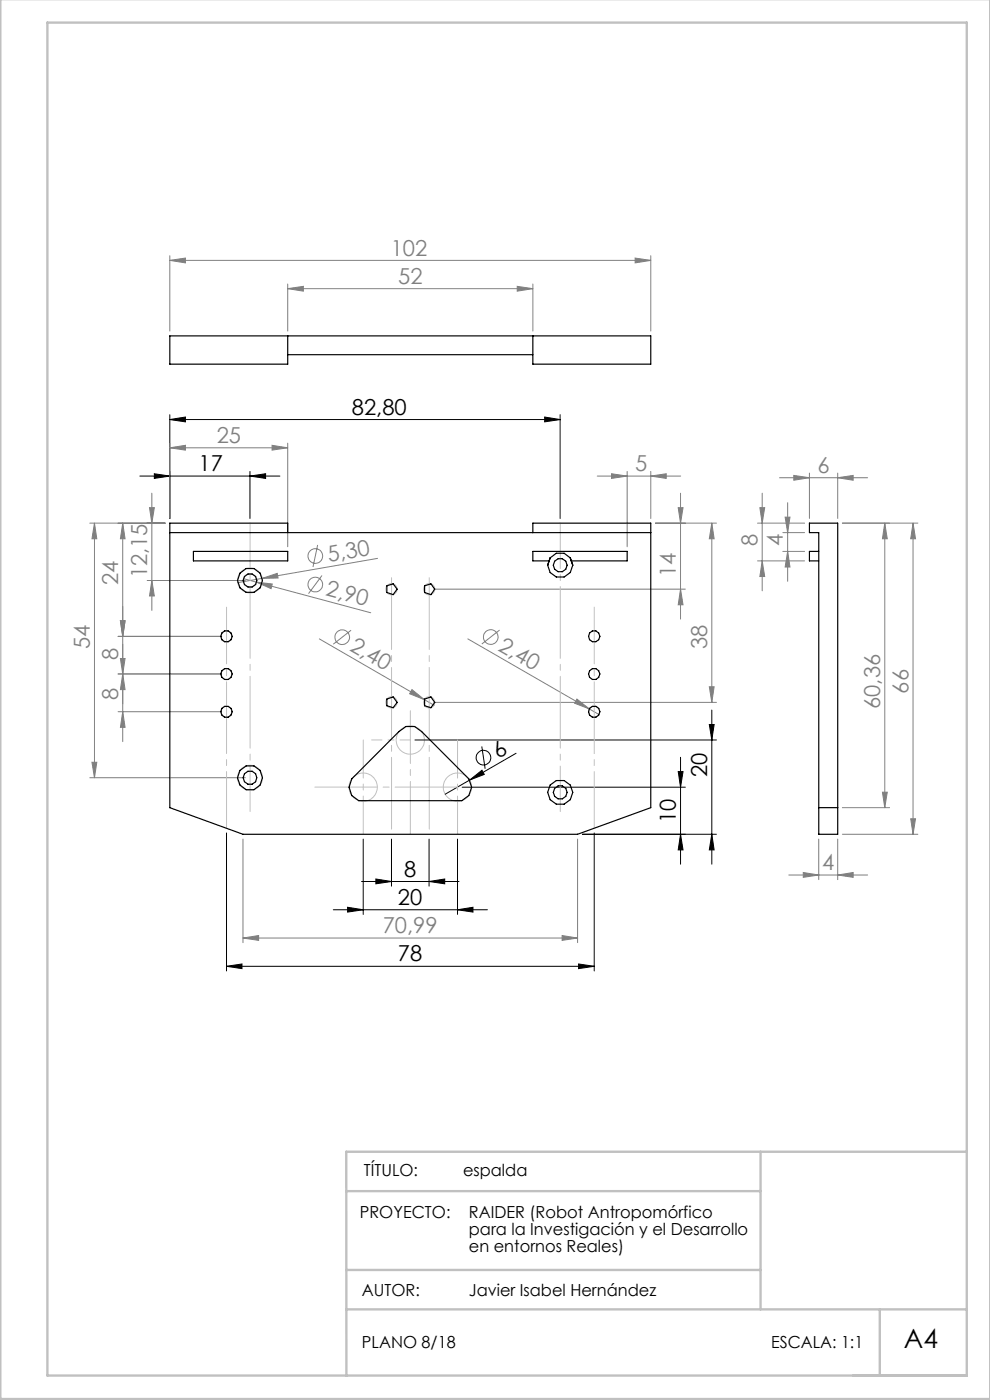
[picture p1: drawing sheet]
<svg xmlns="http://www.w3.org/2000/svg" width="210mm" height="297mm" viewBox="0 0 210 297" stroke-linecap="round" stroke-linejoin="round" font-family="sans-serif">
<g fill="none" stroke="#000" stroke-width=".21">
<path d="M36 89l3.3-.5v1zM36 88v22M36 89h82.8M115.5 88.5l3.3 .5-3.3 .5zM118.8 88v22M29.7 101h29.7M32.7 100.5l3.3 .5-3.3 .5zM53 101l3.3-.5v1zM53 100v10M88 157h64M102.2 158.4l.7 4.7M109.5 159.8l-9.9 5.7"/>
<path d="M150.5 153.7h1l-.5 3.3zM151 150.6v32.7M48 176.7v29.3M77 178v16M83 178v10M91 178v10M97 178v16M98 167h47.4M99.6 165.5l2.6-2.1 .5 .9zM99.6 165.5l-5.2 3M126 176.7v29.3M143.9 163.7h1l-.5 3.3z"/>
<path d="M144.4 160.7v22.6M144.4 177l.5 3.3h-1zM151 177l.5 3.3h-1zM152 177h-28.5M70.7 193h32.7M73.7 192.5l3.3 .5-3.3 .5zM76.7 187h20.7M79.7 186.5l3.3 .5-3.3 .5zM91 187l3.3-.5v1zM97 193l3.3-.5v1zM48 205l3.3-.5v1zM48 205h78"/>
<path d="M122.7 204.5l3.3 .5-3.3 .5z"/>
<circle cx="102.6" cy="160.7" r="1.55"/>
</g>
<g fill="none" stroke="#808080" stroke-width=".21">
<path d="M36 55.2l3.3-.5v1.1zM36 54.3v15.9M36 55.2h102M134.7 54.7l3.3 .5-3.3 .6zM138 54.3v15.9M61 61.2l3.3-.5v1.1zM61 60.3v9.9M61 61.2h52M109.7 60.7l3.3 .5-3.3 .6zM113 60.3v9.9M36 95l3.3-.5v1zM36 94v16"/>
<path d="M36 95h25M57.7 94.5l3.3 .5-3.3 .5zM61 94v22M19 111h16M20 111l.5 3.3h-1zM20 111v54M26 111l.5 3.3h-1zM26 111v46.3M31.7 107.7h1l-.5 3.3zM32.2 104.6v24.9M67.4 115.6l-1 4.7M80.1 118.5l-24.5 4.2"/>
<path d="M126.7 101h17.7M129.7 100.5l3.3 .5-3.3 .5zM133 100v16M138 101l3.3-.5v1zM138 100v10M139 111h13M143.9 107.7h1l-.5 3.3zM144.4 104.6v26.7M151 111v38M151 111l.5 3.3h-1zM160.7 111h10M160.7 119h10"/>
<path d="M161.2 107.7h1l-.5 3.3zM161.7 119l.5 3.3h-1zM161.7 104.6v20.7M165.3 101.3h18.7M166.1 113h4.6M166.1 117h4.6M166.5 109.7h1.1l-.5 3.3zM167.1 106.6v16.7M167.1 117l.5 3.3h-1.1zM168.4 100.9l3.3 .4-3.3 .6zM171.7 100.4v9.6M177.7 101.3l3.3-.4v1z"/>
<path d="M177.7 100.4v9.6M178.7 111h16M187.7 111l.5 3.3h-1zM187.7 111v60.3M193.7 111l.5 3.3h-1zM193.7 111v66M25.5 139.7h1l-.5 3.3zM25.5 131.7h1l-.5 3.3zM31.2 123.2h20.8M32.2 123.2l.5 3.2h-1zM47 135h-22M51.6 122.8l2.8 .7"/>
<path d="M54.4 123.5l3.3 .4-.2 1zM54.4 123.5l24.2 6.5M55.6 122.7l3.2-1.1 .2 1zM55.6 122.7l-5.2 .9M67.7 135.5l24.4 14.1M68.3 122.1l-2.9 3.8M74.5 133.7l-3.8 3M92 125h53.4M99.2 135.5l27.9 16.1M106 133.7l-3.8 2.9M144.4 125l.5 3.3h-1zM25 143h22"/>
<path d="M25 151h22M26 151l.5 3.3h-1zM26 143l.5 3.3h-1zM87.4 146.3l2.6 2.1-3.1-1.2zM92 149h60M122.4 148.3l2.6 2.1-3.1-1.2zM150.5 145.7h1l-.5 3.3zM19 165h33M19.5 161.7h1l-.5 3.3zM51.5 178v22M122.5 178v22M173.7 178v8.6"/>
<path d="M177.7 178v8.6M178.7 171.3h10M178.7 177h16M187.2 168.1h1l-.5 3.2zM193.2 173.7h1l-.5 3.3zM51.5 199l3.4-.5v1zM51.5 199h71M119.2 198.5l3.3 .5-3.3 .5zM167.3 185.6h16.7M170.4 185.1l3.3 .5-3.3 .5zM177.7 185.6l3.3-.5v1z"/>
<circle cx="66.9" cy="118" r="1.55"/>
<circle cx="66.9" cy="124" r="1.56"/>
<circle cx="72.6" cy="135.2" r="1.55"/>
<circle cx="104.1" cy="135.1" r="1.55"/>
</g>
<g fill="none" stroke="#c0c0c0" stroke-width=".21">
<circle cx="48" cy="135" r="1.2"/>
<circle cx="53" cy="123.1" r="2.64"/>
<circle cx="53" cy="123.2" r="1.45"/>
<circle cx="83" cy="125" r="1.2"/>
<circle cx="91" cy="125" r="1.2"/>
<circle cx="48" cy="143" r="1.21"/>
<circle cx="48" cy="151" r="1.2"/>
<circle cx="83" cy="149" r="1.2"/>
<circle cx="87" cy="157" r="2.99"/>
<circle cx="91" cy="149" r="1.2"/>
<circle cx="126" cy="151" r="1.2"/>
<circle cx="53" cy="165" r="2.65"/>
<circle cx="77" cy="167" r="3"/>
<circle cx="97" cy="167" r="3"/>
</g>
<path d="M53.1 111v61.2M118.9 111v61.2" fill="none" stroke="#c0c0c0" stroke-width=".21" stroke-dasharray="15.2 1.3 1.3 1.3" stroke-dashoffset="5.6"/>
<path d="M77.1 177v-20M97.1 177v-20" fill="none" stroke="#c0c0c0" stroke-width=".21" stroke-dasharray="15.2 1.3 1.3 1.3" stroke-dashoffset="7.1"/>
<path d="M83.1 177v-55.5M91.1 177v-55.5" fill="none" stroke="#c0c0c0" stroke-width=".21" stroke-dasharray="15.2 1.3 1.3 1.3" stroke-dashoffset="-1.1"/>
<path d="M87.1 157h-8.3" fill="none" stroke="#c0c0c0" stroke-width=".21" stroke-dasharray="15.2 1.3 1.3 1.3" stroke-dashoffset="13"/>
<path d="M48.1 175.7v-46.9M126.1 175.7v-46.9" fill="none" stroke="#c0c0c0" stroke-width=".21" stroke-dasharray="15.2 1.3 1.3 1.3" stroke-dashoffset="3.2"/>
<path d="M87.1 177v-26.2" fill="none" stroke="#c0c0c0" stroke-width=".21" stroke-dasharray="15.2 1.3 1.3 1.3" stroke-dashoffset="4"/>
<path d="M97.1 167h-30.3" fill="none" stroke="#c0c0c0" stroke-width=".21" stroke-dasharray="15.2 1.3 1.3 1.3" stroke-dashoffset="2"/>
<path d="M.1 -.1v296.9h209.9v-296.9M10.1 4.8h195v287h-195zM73.4 252.7h87.9M161.3 244.3v33.5M205.1 244.3h-131.7l.1 47.6M73.4 277.8h131.7M73.4 269.4h87.9M186.6 277.8v14" fill="none" stroke="#c0c0c0" stroke-width=".5"/>
<g fill="#000">
<path d="M99.6 165.5l2.6-2.1 .5 .9z"/>
<path d="M36 89l3.3-.5v1zM115.5 88.5l3.3 .5-3.3 .5z"/>
<path d="M32.7 100.5l3.3 .5-3.3 .5zM53 101l3.3-.5v1z"/>
<path d="M143.9 163.7h1l-.5 3.3zM144.4 177l.5 3.3h-1z"/>
<path d="M151 177l.5 3.3h-1zM150.5 153.7h1l-.5 3.3z"/>
<path d="M73.7 192.5l3.3 .5-3.3 .5zM97 193l3.3-.5v1z"/>
<path d="M79.7 186.5l3.3 .5-3.3 .5zM91 187l3.3-.5v1z"/>
<path d="M48 205l3.3-.5v1zM122.7 204.5l3.3 .5-3.3 .5z"/>
</g>
<g fill="#808080">
<path d="M87.4 146.3l2.6 2.1-3.1-1.2z"/>
<path d="M122.4 148.3l2.6 2.1-3.1-1.2z"/>
<path d="M55.6 122.7l3.2-1.1 .2 1z"/>
<path d="M54.4 123.5l3.3 .4-.2 1z"/>
<path d="M25.5 139.7h1l-.5 3.3zM26 151l.5 3.3h-1z"/>
<path d="M32.2 123.2l.5 3.2h-1zM31.7 107.7h1l-.5 3.3zM25.5 131.7h1l-.5 3.3zM26 111l.5 3.3h-1zM19.5 161.7h1l-.5 3.3zM20 111l.5 3.3h-1zM144.4 125l.5 3.3h-1zM143.9 107.7h1l-.5 3.3zM150.5 145.7h1l-.5 3.3zM151 111l.5 3.3h-1z"/>
<path d="M25.5 131.7h1l-.5 3.3zM26 143l.5 3.3h-1z"/>
<path d="M138 101l3.3-.5v1zM129.7 100.5l3.3 .5-3.3 .5z"/>
<path d="M36 95l3.3-.5v1zM57.7 94.5l3.3 .5-3.3 .5zM36 55.2l3.3-.5v1.1zM134.7 54.7l3.3 .5-3.3 .6zM61 61.2l3.3-.5v1.1zM109.7 60.7l3.3 .5-3.3 .6zM168.4 100.9l3.3 .4-3.3 .6zM177.7 101.3l3.3-.4v1z"/>
<path d="M187.2 168.1h1l-.5 3.2zM187.7 111l.5 3.3h-1z"/>
<path d="M193.7 111l.5 3.3h-1zM193.2 173.7h1l-.5 3.3z"/>
<path d="M161.2 107.7h1l-.5 3.3zM161.7 119l.5 3.3h-1z"/>
<path d="M166.5 109.7h1.1l-.5 3.3zM167.1 117l.5 3.3h-1.1z"/>
<path d="M51.5 199l3.4-.5v1zM119.2 198.5l3.3 .5-3.3 .5z"/>
<path d="M170.4 185.1l3.3 .5-3.3 .5zM177.7 185.6l3.3-.5v1z"/>
</g>
<g fill="none" stroke="#000" stroke-width=".25">
<path d="M61 71.3v6h-25v-6h102v6h-25v-6M61 75.2h52M36 113h102M41 117h20v2h-20zM61 113v-2h-25v60.3l15.5 5.7h71l15.5-5.7v-60.3h-25v2M116.2 119.9l.5 1.6 1.3 .9h1.7l1.3-.9 .5-1.6M116.5 119h-3.5v-2h20v2h-11.8M116.5 119l-.3 .9M116.7 118.4l-.2 .6M116.7 118.4l1.3-1h1.7l1.3 1M116.7 118.4l-.5 1.5M121 118.4l.2 .6"/>
<path d="M121 118.4l.5 1.5M121.2 119l.3 .9M171.7 111h6v66h-4v-64h-2zM173.7 117h-2v2h2M82.1 124.3l1.3-.4 .8 1.1-.8 1.1-1.3-.4zM90.1 124.3l1.3-.4 .8 1.1-.8 1.1-1.3-.4zM82.1 148.3l1.3-.5 .8 1.2-.8 1.1-1.3-.4zM84.6 155.2l1.5-1.1h1.8l1.6 1.1 9.9 10 .6 1.8-.6 1.8-1.4 1.1h-21.9l-1.5-1.1-.6-1.8 .6-1.8zM90.1 148.3l1.3-.5 .8 1.2-.8 1.1-1.3-.4zM173.7 171.3h4"/>
<circle cx="118.8" cy="119.9" r="1.45"/>
<circle cx="48" cy="135" r="1.19"/>
<circle cx="53" cy="123.1" r="1.46"/>
<circle cx="53" cy="123.1" r="2.65"/>
<circle cx="126" cy="135" r="1.21"/>
<circle cx="48" cy="151" r="1.21"/>
<circle cx="48" cy="143" r="1.21"/>
<circle cx="126" cy="143" r="1.19"/>
<circle cx="126" cy="151" r="1.2"/>
<circle cx="53" cy="165" r="1.46"/>
<circle cx="53" cy="165" r="2.66"/>
<circle cx="118.8" cy="168.1" r="1.46"/>
<circle cx="118.8" cy="168.1" r="2.64"/>
</g>
<text font-size="5.6" x="191.7" y="286">A4</text>
<g font-size="4.7" fill="#808080">
<text x="82.9" y="54.2">102</text>
<text x="84.5" y="60.2">52</text>
<text x="46" y="94">25</text>
<text x="134.7" y="100">5</text>
<text x="173.4" y="100.3">6</text>
<text x="69.7" y="119.2" transform="rotate(-10 69.7 119.2)">5,30</text>
<text x="160.7" y="115.8" transform="rotate(-90 160.7 115.8)">8</text>
<text x="166.1" y="115.8" transform="rotate(-90 166.1 115.8)">4</text>
<text x="25" y="124.2" transform="rotate(-90 25 124.2)">24</text>
<text x="31.2" y="122.7" transform="rotate(-90 31.2 122.7)">12,15</text>
<text x="143.4" y="122.4" transform="rotate(-90 143.4 122.4)">14</text>
<text x="68.9" y="126.3" transform="rotate(15 68.9 126.3)">2,90</text>
<text x="19" y="137.7" transform="rotate(-90 19 137.7)">54</text>
<text x="74" y="137.9" transform="rotate(30 74 137.9)">2,40</text>
<text x="105.5" y="137.9" transform="rotate(30 105.5 137.9)">2,40</text>
<text x="150" y="137.7" transform="rotate(-90 150 137.7)">38</text>
<text x="25" y="140" transform="rotate(-90 25 140)">8</text>
<text x="25" y="148.5" transform="rotate(-90 25 148.5)">8</text>
<text x="192.7" y="147.2" transform="rotate(-90 192.7 147.2)">66</text>
<text x="186.7" y="150.4" transform="rotate(-90 186.7 150.4)">60,36</text>
<text x="174.4" y="184.6">4</text>
<text x="81.2" y="198">70,99</text>
</g>
<g font-size="4.7">
<text x="74.6" y="88">82,80</text>
<text x="42.1" y="100">17</text>
<text x="105.6" y="160.9" transform="rotate(-30 105.6 160.9)">6</text>
<text x="150" y="164.8" transform="rotate(-90 150 164.8)">20</text>
<text x="143.4" y="174.7" transform="rotate(-90 143.4 174.7)">10</text>
<text x="85.7" y="186">8</text>
<text x="84.4" y="192">20</text>
<text x="84.4" y="204">78</text>
</g>
<g font-size="3.5">
<text x="77.2" y="249.5">TÍTULO:</text>
<text x="98.2" y="249.5">espalda</text>
<text x="76.3" y="258.4">PROYECTO:</text>
<text x="99.5" y="258.4">RAIDER (Robot Antropomórfico</text>
<text x="99.5" y="262">para la Investigación y el Desarrollo</text>
<text x="99.5" y="265.5">en entornos Reales)</text>
<text x="76.8" y="274.9">AUTOR:</text>
<text x="99.5" y="274.9">Javier Isabel Hernández</text>
<text x="76.8" y="286">PLANO 8/18</text>
<text x="163.6" y="286">ESCALA: 1:1</text>
</g>
</svg>
